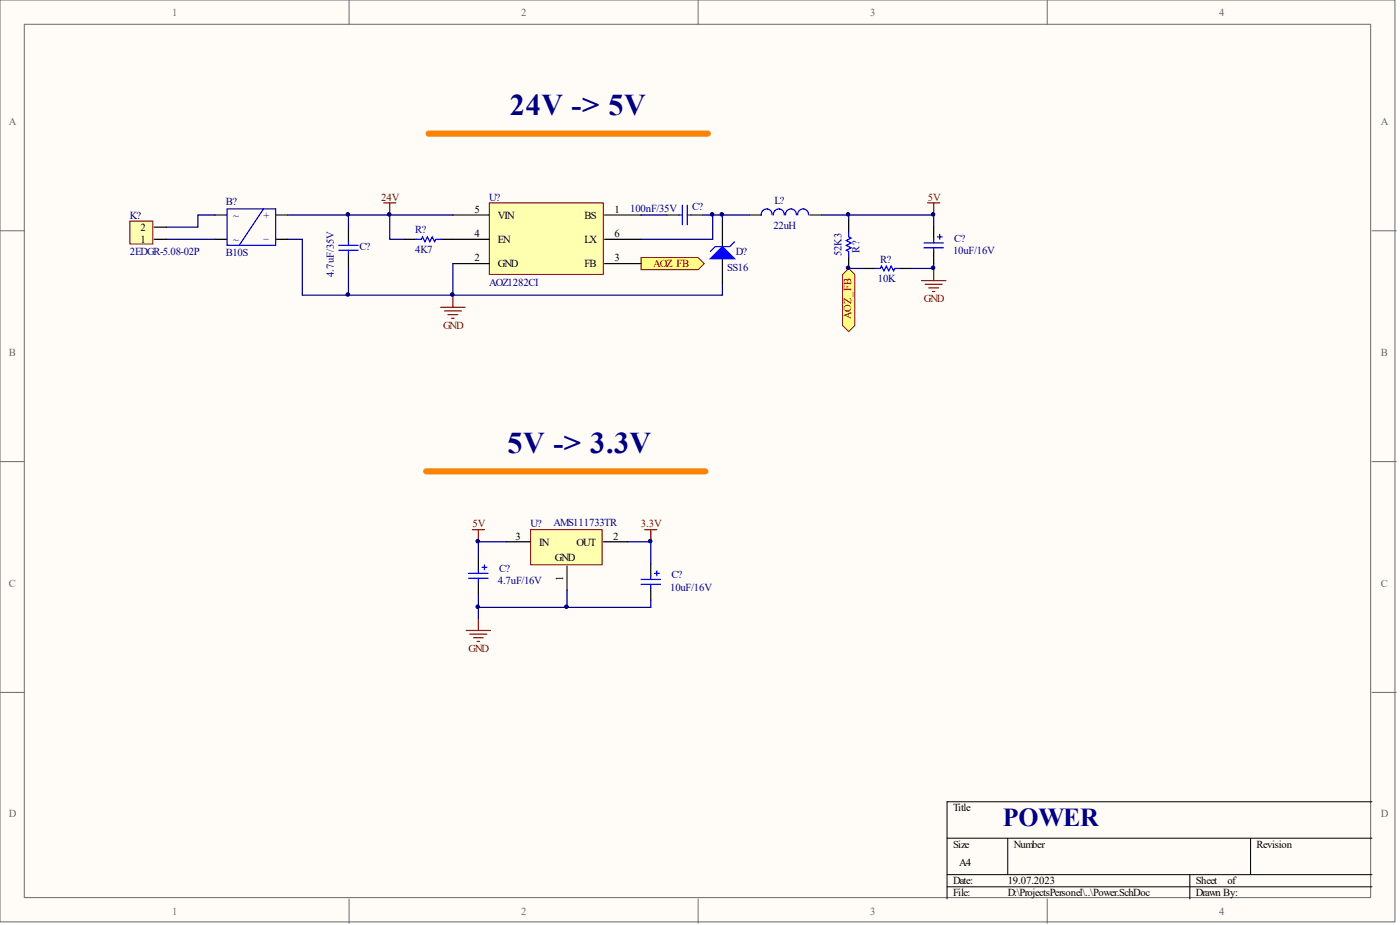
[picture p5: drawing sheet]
<svg xmlns="http://www.w3.org/2000/svg" width="292mm" height="193mm" viewBox="0 0 292 193" stroke-linecap="round" stroke-linejoin="round" font-family="sans-serif">
<g fill="#fffcf8" stroke="#696969" stroke-width=".21">
<path d="M0 0h291v192.3h-291z"/>
<path d="M5.1 5.1h280.9v182.2h-280.9z"/>
</g>
<path d="M72.8 0v5.1M145.7 0v5.1M218.5 0v5.1M0 48.1h5.1M286.3 48.1h5M0 96.3h5.1M286.3 96.3h5M0 144.5h5.1M286.3 144.5h5M72.8 187.5v5.1M145.7 187.5v5.1M218.5 187.5v5.1" fill="none" stroke="#696969" stroke-width=".21"/>
<path d="M197.6 174.9h88.7M210.3 174.9v7.6M260.9 174.9v7.6M286.3 167.3h-88.7v20.2M197.6 182.5h88.7M197.6 185h88.7M248.3 182.5v5" fill="none" stroke="#000" stroke-width=".21"/>
<path d="M89.4 27.9h58.3" fill="none" stroke="#fd8300" stroke-width="1.3"/>
<g fill="none" stroke="#000080" stroke-width=".25">
<path d="M34.7 49.9h10.1M44.8 44.9h-3.5v2.5h-6.6M60 49.9h3.1v11.7h9.6v-6.1M60 44.9h34.5M81.3 44.9v5h3.1M94.5 55v6.6h-21.8M133.8 44.9h5.3M146.7 44.9h2v5h-14.9M148.7 44.9h7.6M150.7 59v2.6h-56.2M171.5 44.9h23.3v2.5M177.1 44.9v1"/>
<path d="M177.1 56h3M194.8 55v1h-4.6"/>
</g>
<g fill="#ffff80" stroke="#800000" stroke-width=".21">
<path d="M133.8 53.7h11.9l1.2 1.3-1.2 1.3h-11.9z" fill-rule="evenodd"/>
<path d="M177.1 56l1.2 1.3v10.6l-1.2 1.3-1.3-1.3v-10.6z" fill-rule="evenodd"/>
</g>
<g fill="none" stroke="#800000" stroke-width=".25">
<path d="M80.1 42.3h2.5M81.3 42.3v2.6M192.3 58.5h5M193 59.3h3.6M193.5 42.3h2.6M194.8 42.3v2.6M194.8 56v2.5M92 64.1h5M92.7 64.9h3.6M93.5 65.6h2M94.2 66.4h.5M94.5 61.6v2.5"/>
<path d="M193.8 60.1h2M194.6 60.8h.5"/>
</g>
<path d="M72.7 44.9v3" fill="none" stroke="#000080" stroke-width=".25"/>
<path d="M27.1 46.1h4.8v4.8h-4.8z" fill="#ffffb0" stroke="#800000" stroke-width=".21"/>
<path d="M32.2 47.4h2.5M32.2 49.9h2.5M44.8 49.9h2.6M44.8 44.9h2.6M57.5 49.9h2.5M57.5 44.9h2.5M72.7 47.9v2.5M72.7 53v2.5M84.4 49.9h2.5M92 49.9h2.5" fill="none" stroke="#000" stroke-width=".25"/>
<path d="M47.4 43.6h10.1v7.6h-10.1zM55 43.6l-5.1 7.6M70.7 51.2h4M70.7 52.2h4M72.7 50.4v.8M72.7 52.2v.8M86.9 49.9h1l.3-.5 .5 1 .5-1 .5 1 .5-1 .5 1 .2-.5h1.1" fill="none" stroke="#00f" stroke-width=".25"/>
<path d="M102.1 42.3h23.8v14.9h-23.8z" fill="#ffffb0" stroke="#800000" stroke-width=".21"/>
<g fill="none" stroke="#000" stroke-width=".25">
<path d="M94.5 44.9h7.6M94.5 49.9h7.6M94.5 55h7.6M126.2 44.9h7.6M126.2 49.9h7.6M126.2 55h7.6M139.1 44.9h2.5M144.1 44.9h2.6M150.7 54v5M156.3 44.9h2.5M169 44.9h2.5M177.1 45.9v2.5"/>
<path d="M177.1 53.5v2.5M180.1 56h2.5M187.7 56h2.5M194.8 47.4v2.5M194.8 52.5v2.5"/>
</g>
<g fill="none" stroke="#00f" stroke-width=".25">
<path d="M141.6 44.9h.8M142.4 42.8v4.1M143.4 42.8v4.1M143.4 44.9h.7M153.3 50.4l-1.1 1h-3l-1 1.1M161.1 44.8a1.13 1.13 0 0 0-1.2-1.2 1.13 1.13 0 0 0-1.1 1.3M163.6 44.8a1.13 1.13 0 0 0-1.1-1.2 1.13 1.13 0 0 0-1.1 1.3M166.2 44.8a1.13 1.13 0 0 0-1.2-1.2 1.13 1.13 0 0 0-1.1 1.3M168.7 44.8a1.13 1.13 0 0 0-1.2-1.2 1.13 1.13 0 0 0-1.1 1.3M177.1 48.4v1l.5 .3-1 .5 1 .5-1 .5 1 .5-1 .5 .5 .3v1M182.6 56h1.1l.2-.5 .5 1 .5-1 .5 1 .5-1 .5 1 .3-.5h1M192.8 50.7h4"/>
<path d="M192.8 51.7h4M194.8 49.9v.8M194.8 51.7v.8M195.6 49.4h1M196.1 48.9v1"/>
</g>
<path d="M150.7 51.4l2.6 2.6h-5.1z" fill="#00f" stroke="#00f" stroke-width=".25"/>
<path d="M88.9 98.3h58.3" fill="none" stroke="#fd8300" stroke-width="1.3"/>
<path d="M110.7 110.5h14.9v7.3h-14.9z" fill="#ffffb0" stroke="#800000" stroke-width=".21"/>
<path d="M105.6 113h5.1M118.3 118.1v5.1M125.9 113h5.1M135.8 117.6v2.5M99.8 121.4v2.5M135.8 122.7v2.5" fill="none" stroke="#000" stroke-width=".25"/>
<path d="M98.5 110.5h2.6M99.8 110.5v2.5M134.5 110.5h2.5M135.8 110.5v2.5M97.3 131.5h5M98 132.3h3.6M98.8 133h2M99.6 133.8h.5M99.8 129v2.5" fill="none" stroke="#800000" stroke-width=".25"/>
<path d="M97.8 119.6h4M136.5 119.6h1.1M137 119.1v1M97.8 120.6h4M99.8 120.6v.8M133.8 120.9h4M133.8 121.9h4M135.8 120.1v.8M135.8 121.9v.8" fill="none" stroke="#00f" stroke-width=".25"/>
<path d="M105.6 113h-5.8v3.3M131 113h4.8v4.6M99.8 123.9v5.1M118.3 123.2v3.5h-18.5M135.8 125.2v1.5h-17.5" fill="none" stroke="#000080" stroke-width=".25"/>
<g fill="#000080" stroke="#000080" stroke-width=".21">
<circle cx="72.6" cy="61.4" r=".37"/>
<circle cx="72.6" cy="44.7" r=".37"/>
<circle cx="81.2" cy="44.7" r=".37"/>
<circle cx="94.4" cy="61.4" r=".37"/>
<circle cx="99.7" cy="126.6" r=".37"/>
<circle cx="99.7" cy="112.9" r=".37"/>
<circle cx="118.2" cy="126.6" r=".37"/>
<circle cx="135.6" cy="112.9" r=".37"/>
<circle cx="176.9" cy="55.9" r=".37"/>
<circle cx="176.9" cy="44.7" r=".37"/>
<circle cx="194.7" cy="55.9" r=".37"/>
<circle cx="194.7" cy="44.7" r=".37"/>
</g>
<g font-size="6.3" fill="#000080">
<text x="106.4" y="24.1">24V -&gt; 5V</text>
<text x="105.9" y="94.5">5V -&gt; 3.3V</text>
</g>
<text font-size="6" fill="#000080" x="149.9" y="50">PID?02</text>
<text font-size="5.4" fill="#000080" x="209.2" y="172.4">POWER</text>
<text font-size="3.5" fill="#00f" x="98.8" y="118.5">PIC?01</text>
<g font-size="2.2" fill="#696969">
<text x="35.9" y="3.3">1</text>
<text x="108.7" y="3.3">2</text>
<text x="181.6" y="3.3">3</text>
<text x="254.4" y="3.3">4</text>
<text x="1.8" y="26.1">A</text>
<text x="288.1" y="26.1">A</text>
<text x="1.8" y="74.2">B</text>
<text x="288.1" y="74.2">B</text>
<text x="1.8" y="122.4">C</text>
<text x="288.1" y="122.4">C</text>
<text x="1.8" y="170.5">D</text>
<text x="288.1" y="170.5">D</text>
<text x="35.9" y="190.8">1</text>
<text x="108.7" y="190.8">2</text>
<text x="181.6" y="190.8">3</text>
<text x="254.4" y="190.8">4</text>
</g>
<g font-size="2.2" fill="#800000">
<text x="79.5" y="41.8">24V</text>
<text x="193.6" y="41.8">5V</text>
<text x="136.3" y="55.8">AOZ_FB</text>
<text x="192.8" y="63.1">GND</text>
<text x="92.4" y="68.6">GND</text>
<text x="177.6" y="66.6" transform="rotate(-90 177.6 66.6)">AOZ_FB</text>
<text x="98.6" y="110">5V</text>
<text x="133.7" y="110">3.3V</text>
<text x="97.8" y="136">GND</text>
</g>
<g font-size="2.2" fill="#000080">
<text x="102.1" y="41.8">U?</text>
<text x="27.1" y="45.7">K?</text>
<text x="47.1" y="42.9">B?</text>
<text x="48.6" y="45.7">~</text>
<text x="55" y="45.7">+</text>
<text x="131.5" y="44.1">100nF/35V</text>
<text x="144.4" y="43.9">C?</text>
<text x="161.4" y="47.7">22uH</text>
<text x="161.6" y="42.6">L?</text>
<text x="27.1" y="53.3">2EDGR-5.08-02P</text>
<text x="47.1" y="53.5">B10S</text>
<text x="48.6" y="50.7">~</text>
<text x="55" y="49.5">_</text>
<text x="75" y="52.2">C?</text>
<text x="86.6" y="48.7">R?</text>
<text x="86.6" y="52.7">4K7</text>
<text x="153.5" y="53.3">D?</text>
<text x="175.5" y="53.5" transform="rotate(-90 175.5 53.5)">52K3</text>
<text x="179.3" y="52.7" transform="rotate(-90 179.3 52.7)">R?</text>
<text x="198.9" y="53">10uF/16V</text>
<text x="199.1" y="50.5">C?</text>
<text x="69.7" y="57.8" transform="rotate(-90 69.7 57.8)">4.7uF/35V</text>
<text x="102.1" y="59.6">AOZ1282CI</text>
<text x="151.7" y="56.5">SS16</text>
<text x="183.2" y="58.8">10K</text>
<text x="183.7" y="54.8">R?</text>
<text x="110.7" y="110">U?</text>
<text x="115.5" y="109.8">AMS111733TR</text>
<text x="104.1" y="119.4">C?</text>
<text x="103.9" y="121.9">4.7uF/16V</text>
<text x="139.8" y="123.2">10uF/16V</text>
<text x="140.1" y="120.7">C?</text>
</g>
<g font-size="2.2">
<text x="99" y="44.4">5</text>
<text x="103.9" y="45.7">VIN</text>
<text x="121.9" y="45.7">BS</text>
<text x="128.2" y="44.4">1</text>
<text x="29.3" y="48.2">2</text>
<text x="29.3" y="50.7">1</text>
<text x="99" y="49.5">4</text>
<text x="103.9" y="50.7">EN</text>
<text x="121.9" y="50.7">LX</text>
<text x="128.2" y="49.5">6</text>
<text x="99" y="54.5">2</text>
<text x="103.9" y="55.8">GND</text>
<text x="121.9" y="55.8">FB</text>
<text x="128.2" y="54.5">3</text>
<text x="107.6" y="112.6">3</text>
<text x="112.5" y="113.8">IN</text>
<text x="120.3" y="113.8">OUT</text>
<text x="127.9" y="112.6">2</text>
<text x="115.8" y="117.1">GND</text>
<text x="117.5" y="121.2" transform="rotate(-90 117.5 121.2)">1</text>
<text x="198.9" y="169.2">Title</text>
<text x="198.9" y="176.9">Size</text>
<text x="211.5" y="176.9">Number</text>
<text x="262.2" y="176.9">Revision</text>
<text x="198.9" y="184.5">Date:</text>
<text x="200.1" y="180.7">A4</text>
<text x="210.3" y="184.5">19.07.2023</text>
<text x="249.5" y="184.5">Sheet</text>
<text x="256.1" y="184.5">of</text>
<text x="198.9" y="187">File:</text>
<text x="210.3" y="187">D:\ProjectsPersonel\..\Power.SchDoc</text>
<text x="249.5" y="187">Drawn By:</text>
</g>
</svg>
